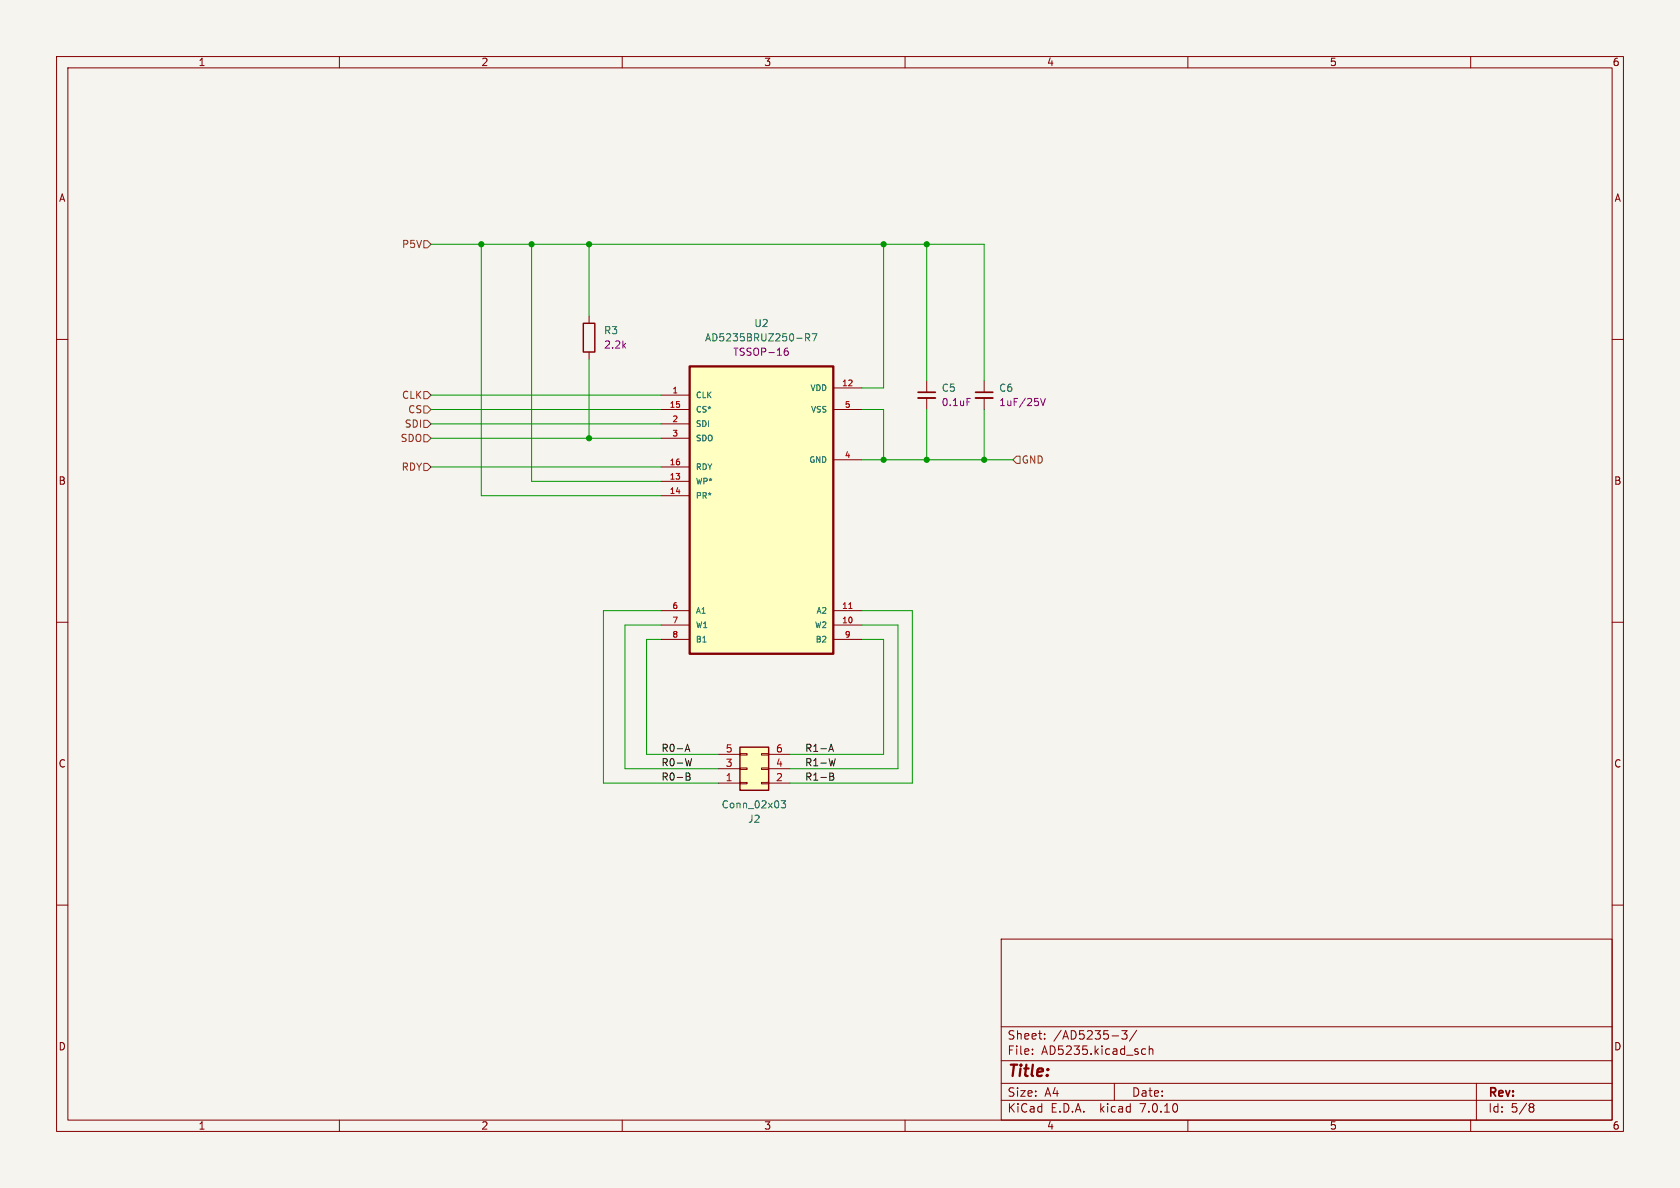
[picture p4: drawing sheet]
<svg xmlns="http://www.w3.org/2000/svg" width="297mm" height="210mm" viewBox="0 0 297 210" stroke-linecap="round" stroke-linejoin="round" font-family="sans-serif">
<path d="M0 0h297v210h-297z" fill="#f5f4ef" stroke="#f5f4ef" stroke-width=".18"/>
<g fill="none" stroke="#840000" stroke-width=".18">
<path d="M10 10h277v190h-277zM12 12h273v186h-273zM60 10v2M110 10v2M160 10v2M210 10v2M260 10v2M10 60h2M104.1 55.9v1.3M285 60h2M104.1 62.2v1.3M116.8 69.9h5.1"/>
<path d="M116.8 72.4h5.1M116.8 74.9h5.1M116.8 77.5h5.1M147.3 68.6h5.1M147.3 72.4h5.1M163.8 67.3v2M163.8 70.4v2M174 67.3v2M174 70.4v2M116.8 85.1h5.1M116.8 87.6h5.1M116.8 82.6h5.1"/>
<path d="M147.3 81.3h5.1M10 110h2M116.8 110.5h5.1M116.8 108h5.1M116.8 113h5.1M147.3 110.5h5.1M147.3 108h5.1M147.3 113h5.1M285 110h2M127 138.4h3.8M127 135.9h3.8M127 133.4h3.8"/>
<path d="M130.8 133.2h1.3v.3h-1.3zM130.8 135.8h1.3v.2h-1.3zM130.8 138.3h1.3v.3h-1.3zM134.6 133.2h1.3v.3h-1.3zM134.6 135.8h1.3v.2h-1.3zM134.6 138.3h1.3v.3h-1.3zM135.9 138.4h3.8M135.9 135.9h3.8M135.9 133.4h3.8M10 160h2M285 160h2M177 166h108v32h-108z"/>
<path d="M60 198v2M110 198v2M160 198v2M177 194.5h108M177 191.5h108M177 187.5h108M177 181.5h108M182.5 186.3v.1M182.5 185.5v.1M184.7 183.6v.1M184.7 182.8v.1M196.6 183.1h1.1"/>
<path d="M197 191.5v3M198.3 182.2h.9l-.5 .6 .5 .1v.7l-.2 .1h-.5l-.2-.1M201 182.1l-1.3 2M202 186.3h.5M202 185.5h.5M203.2 185.5l.2-.1 .3 .1 .1 .9M203.2 184.9v1.5M210 198v2M260 198v2M261 191.5v6.5M270.6 195.1h.3l.3 .3-.3 .3M270.6 195.7h.3"/>
<path d="M270.9 195.7l.2 .2 .1 .4-.3 .3h-.3"/>
</g>
<path d="M103.1 57.2h2.1v5h-2.1zM130.8 132.1h5.1v7.6h-5.1z" fill="none" stroke="#840000" stroke-width=".25"/>
<g fill="#ffffc2" stroke="#ffffc2" stroke-width=".18">
<path d="M130.8 132.1h5.1v7.6h-5.1z"/>
<path d="M121.9 64.8h25.4v50.8h-25.4z"/>
</g>
<path d="M142.4 59.7l.6-.1 .1-.2v-.3l-.7-.1v1.3M142.7 59.7l.4 .6M143.6 59h.8l-.5 1.3M138.1 141.5h.8l-.4 .5 .3 .2v.5l-.2 .1-.5-.1" fill="none" stroke="#006464" stroke-width=".18"/>
<path d="M162.3 70.4h3.1M172.5 70.4h3" fill="none" stroke="#840000" stroke-width=".33"/>
<path d="M162.3 69.3h3.1M172.5 69.3h3" fill="none" stroke="#840000" stroke-width=".3"/>
<path d="M139.2 61.5l-.3 .1a.85 .85 0 0 0 0 1.2l.4-.1 .1-.4-.3-.3-.3 .1-.2 .2M171 70.4h.6M184 70.4l.4 1.3 .4-1.3" fill="none" stroke="#840084" stroke-width=".18"/>
<path d="M121.9 64.8h25.4v50.8h-25.4z" fill="none" stroke="#840000" stroke-width=".41"/>
<path d="M150.1 107.6h.5" fill="none" stroke="#a90000" stroke-width=".18"/>
<path d="M74.9 42.5h.7l.6 .7-.6 .6h-.7zM74.9 69.2h.7l.6 .7-.6 .6h-.7zM74.9 71.8h.7l.6 .6-.6 .6h-.7zM74.9 74.3h.7l.6 .6-.6 .7h-.7zM74.9 76.8h.7l.6 .7-.6 .6h-.7zM74.9 81.9h.7l.6 .7-.6 .6h-.7zM179.7 80.6h.6v1.3h-.6l-.6-.6z" fill="none" stroke="#725600" stroke-width=".18"/>
<path d="M121.1 132.8l.4-1.2 .5 1.2M121.2 132.5h.6M121.3 136.6l.6 .2 .1 .2-.3 .3M121.3 137.3h.4M121.7 137.3l.3 .2v.3l-.7 .1M122.3 134.1l-.3 1.3-.3-.9M146.5 132.8l.4-1.2 .5 1.2M146.6 132.5h.6M146.7 136.6l.6 .2 .1 .2-.3 .3M146.7 137.3h.4M147.1 137.3l.3 .2v.3l-.7 .1M147.7 134.1l-.3 1.3-.3-.9" fill="none" stroke="#0f0f0f" stroke-width=".18"/>
<g fill="none" stroke="#009600" stroke-width=".18">
<path d="M76.2 43.2h97.8v24.1M85.1 43.2v44.4h31.7M94 43.2v41.9h22.8M104.1 43.2v12.7M156.2 43.2v25.4h-3.8M163.8 43.2v24.1M76.2 72.4h40.6M76.2 74.9h40.6M76.2 77.5h40.6M76.2 69.9h40.6M104.1 63.5v14M152.4 72.4h3.8v8.9"/>
<path d="M163.8 72.4v8.9M174 72.4v8.9M76.2 82.6h40.6M152.4 81.3h26.7M116.8 110.5h-6.3v25.4h16.5M116.8 113h-2.5v20.4h12.7M116.8 108h-10.1v30.4h20.3M152.4 110.5h6.3v25.4h-19M152.4 113h3.8v20.4h-16.5M152.4 108h8.9v30.4h-21.6"/>
</g>
<g fill="#009600" stroke="#009600" stroke-width=".18">
<circle cx="174" cy="81.3" r=".46"/>
<circle cx="104.1" cy="77.5" r=".46"/>
<circle cx="156.2" cy="81.3" r=".46"/>
<circle cx="163.8" cy="81.3" r=".46"/>
<circle cx="104.1" cy="43.2" r=".46"/>
<circle cx="94" cy="43.2" r=".46"/>
<circle cx="156.2" cy="43.2" r=".46"/>
<circle cx="85.1" cy="43.2" r=".46"/>
<circle cx="163.8" cy="43.2" r=".46"/>
</g>
<text font-size="2.8" fill="#840000" x="178" y="190.9">Title:</text>
<g font-size="2.1" fill="#840000">
<text x="178" y="184">Sheet:</text>
<text x="186.2" y="184">/AD5235-3/</text>
<text x="178" y="186.7">File:</text>
<text x="184.1" y="186.7">AD5235.kicad_sch</text>
<text x="178" y="196.9">KiCad</text>
<text x="178" y="194.1">Size:</text>
<text x="184.7" y="194.1">A4</text>
<text x="185.7" y="196.9">E.D.A.</text>
<text x="194.6" y="196.9">kicad</text>
<text x="200" y="194.1">Date:</text>
<text x="201.8" y="196.9">7.0.10</text>
<text x="263" y="194.3">Rev:</text>
<text x="263" y="196.9">Id:</text>
<text x="267.1" y="196.9">5/8</text>
</g>
<g font-size="1.8" fill="#840000">
<text x="35" y="11.9">1</text>
<text x="85" y="11.9">2</text>
<text x="135" y="11.9">3</text>
<text x="185" y="11.9">4</text>
<text x="235" y="11.9">5</text>
<text x="285" y="11.9">6</text>
<text x="10.3" y="35.9">A</text>
<text x="285.3" y="35.9">A</text>
<text x="10.3" y="85.9">B</text>
<text x="285.3" y="85.9">B</text>
<text x="10.3" y="135.9">C</text>
<text x="285.3" y="135.9">C</text>
<text x="10.3" y="185.9">D</text>
<text x="285.3" y="185.9">D</text>
<text x="35" y="199.9">1</text>
<text x="85" y="199.9">2</text>
<text x="135" y="199.9">3</text>
<text x="185" y="199.9">4</text>
<text x="235" y="199.9">5</text>
<text x="285" y="199.9">6</text>
</g>
<g font-size="1.8" fill="#725600">
<text x="71" y="44">P5V</text>
<text x="71" y="70.7">CLK</text>
<text x="71.5" y="75.8">SDI</text>
<text x="72.1" y="73.3">CS</text>
<text x="70.7" y="78.3">SDO</text>
<text x="70.9" y="83.4">RDY</text>
<text x="180.5" y="82.1">GND</text>
</g>
<g font-size="1.8" fill="#006464">
<text x="106.7" y="59.3">R3</text>
<text x="133.2" y="58">U2</text>
<text x="124.5" y="60.6">AD5235BRUZ250-R7</text>
<text x="166.4" y="69.4">C5</text>
<text x="176.5" y="69.4">C6</text>
<text x="127.5" y="143.1">Conn_02x03</text>
<text x="132.2" y="145.6">J2</text>
</g>
<g font-size="1.8" fill="#840084">
<text x="106.7" y="61.8">2.2k</text>
<text x="129.5" y="63.1">TSSOP-16</text>
<text x="166.4" y="72">0.1uF</text>
<text x="176.5" y="72">1uF/25V</text>
</g>
<g font-size="1.8" fill="#0f0f0f">
<text x="116.8" y="135.5">R0-W</text>
<text x="116.8" y="133">R0-A</text>
<text x="142.2" y="135.5">R1-W</text>
<text x="142.2" y="133">R1-A</text>
<text x="116.8" y="138.1">R0-B</text>
<text x="142.2" y="138.1">R1-B</text>
</g>
<g font-size="1.8" fill="#a90000">
<text x="128.2" y="135.6">3</text>
<text x="128.2" y="133.1">5</text>
<text x="137.1" y="135.6">4</text>
<text x="137.1" y="133.1">6</text>
<text x="128.2" y="138.2">1</text>
<text x="137.1" y="138.2">2</text>
</g>
<g font-size="1.4" fill="#a90000">
<text x="118.8" y="69.6">1</text>
<text x="148.8" y="68.3">12</text>
<text x="118.3" y="72.1">15</text>
<text x="118.8" y="74.7">2</text>
<text x="118.8" y="77.2">3</text>
<text x="149.2" y="72.1">5</text>
<text x="118.3" y="82.3">16</text>
<text x="149.2" y="81">4</text>
<text x="118.3" y="84.8">13</text>
<text x="118.3" y="87.4">14</text>
<text x="118.8" y="107.7">6</text>
<text x="148.8" y="107.7">11</text>
<text x="118.8" y="110.2">7</text>
<text x="118.8" y="112.8">8</text>
<text x="148.8" y="110.2">10</text>
<text x="149.2" y="112.8">9</text>
</g>
<g font-size="1.4" fill="#006464">
<text x="122.9" y="70.6">CLK</text>
<text x="143.1" y="69.3">VDD</text>
<text x="122.9" y="73.1">CS*</text>
<text x="122.9" y="75.7">SDI</text>
<text x="143.2" y="73.1">VSS</text>
<text x="122.9" y="83.3">RDY</text>
<text x="122.9" y="78.2">SDO</text>
<text x="143" y="82">GND</text>
<text x="122.9" y="85.8">WP*</text>
<text x="122.9" y="88.4">PR*</text>
<text x="122.9" y="108.7">A1</text>
<text x="122.9" y="111.2">W1</text>
<text x="122.9" y="113.8">B1</text>
<text x="143.9" y="111.2">W2</text>
<text x="144.1" y="113.8">B2</text>
<text x="144.2" y="108.7">A2</text>
</g>
</svg>
